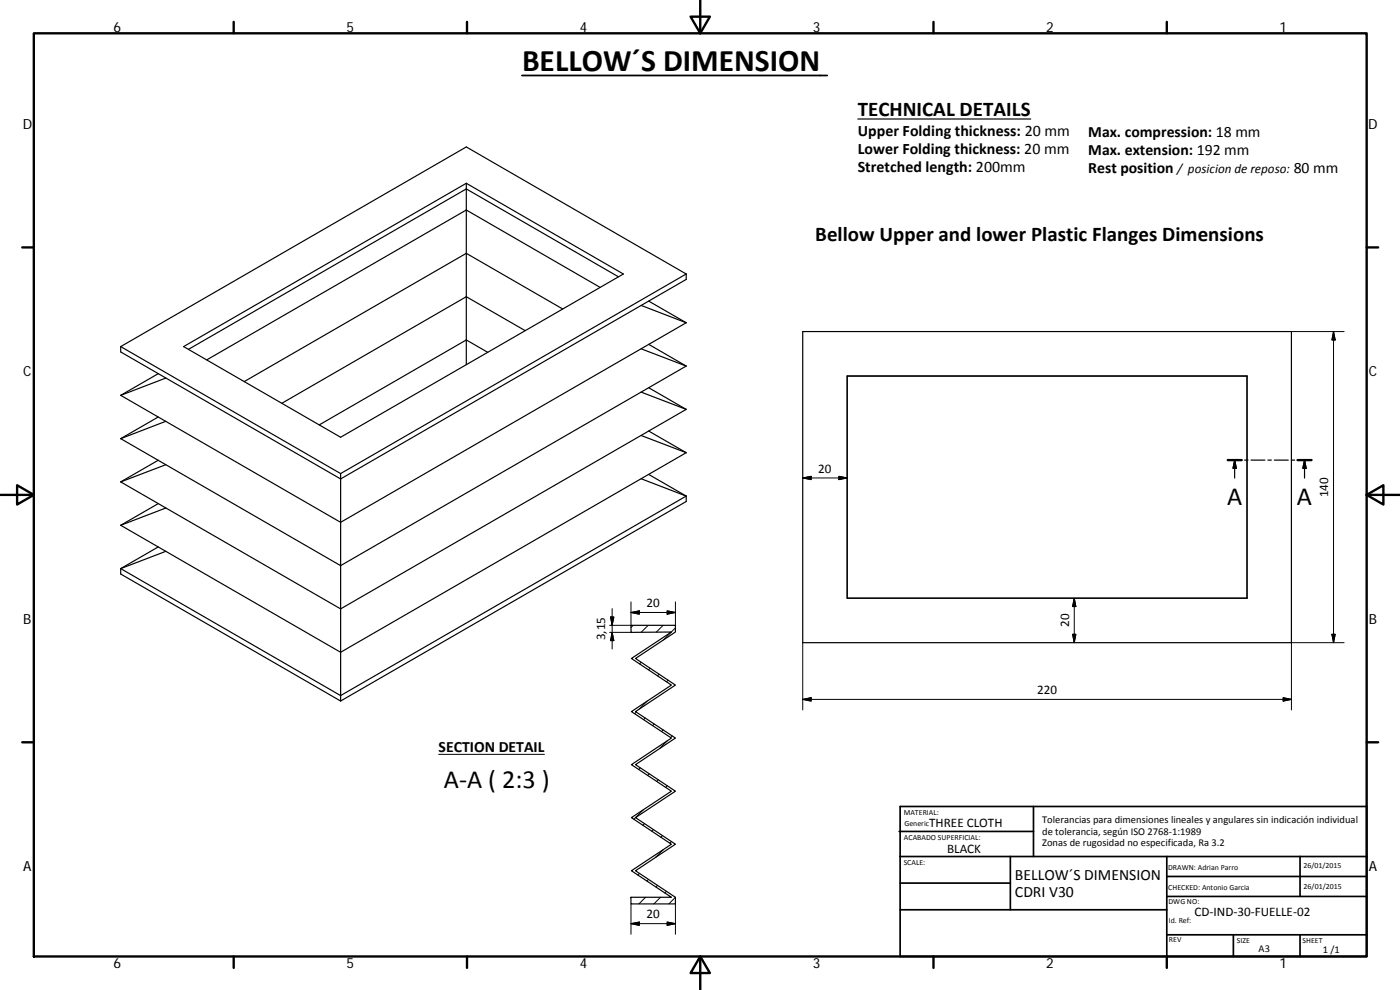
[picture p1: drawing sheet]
<svg xmlns="http://www.w3.org/2000/svg" width="420mm" height="297mm" viewBox="0 0 420 297" stroke-linecap="round" stroke-linejoin="round" font-family="sans-serif">
<g fill="none" stroke="#000" stroke-width=".36">
<path d="M257.4 35.7h51.9M139.9 55v54.4M157.6 99.2l-17.7-10.2-55.3 32M168.9 92.7l-29-16.7-66.6 38.5M180.1 86.2l-40.2-23.2-77.9 45M185.6 83.1l-45.7-26.4-83.3 48.1M192.4 91.6l13.5 5.2M194.7 90.3l11.2 6.5M205.9 96.8l-103.7 59.9-66-38.1M205.9 82.2v1.6l-103.7 59.9-66-38.1v-1.6M205.9 82.2l-66-38.1-103.7 59.9M205.9 82.2l-103.7 59.9"/>
<path d="M240.9 99.5h146.7v93.3h-146.7zM36.2 104l66 38.1M47.5 112.1l-11.3 6.5M49.8 113.4l-13.6 5.2M55.1 104l84.8-49 47.2 27.2-84.9 49zM146.4 105.7l-6.5-3.7-44.1 25.5M192.4 104.6l13.5 5.2M192.4 117.6l13.5 5.2M194.7 103.3l11.2 6.5M194.7 116.3l11.2 6.5M205.9 109.8l-103.7 59.9-66-38.1M254.2 112.8h120.1v66.7h-120.1z"/>
<path d="M47.5 125.1l-11.3 6.5M47.5 138.1l-11.3 6.5M49.8 126.4l-13.6 5.2M49.8 139.4l-13.6 5.2M192.4 130.7l13.5 5.1M194.7 129.3l11.2 6.5M205.9 122.8l-103.7 59.9-66-38.1M205.9 135.8l-103.7 59.9-66-38.1M368.5 138h4.1M370.5 138l.5 2.5h-1zM370.5 138v5.4M373.5 138h1.1"/>
<path d="M375.4 138h4.2M380.5 138h1.1M382.4 138h4.2M387.5 138h1M389.4 138h4.2M391.5 138v5.4M391.5 138l.5 2.5h-1zM47.5 151.1l-11.3 6.5M49.8 152.4l-13.6 5.2M102.2 142.1v68.2M192.4 143.6l13.5 5.2M194.7 142.3l11.2 6.5"/>
<path d="M205.9 148.8l-103.7 59.9-66-38.1M205.9 148.8v1.7l-103.7 59.8M36.2 170.6v1.6l66 38.1M47.5 164.1l-11.3 6.5M49.8 165.4l-13.6 5.2M189.4 187.6h13.3v2l-12 8 12 7.9-12 8 12 7.9-12 8 12 8-12 7.9 12 8-12 8 12 7.9v2h-13.3l-.1-2h12.2l-12-7.9 12-8-12-8 12-7.9-12-8 12-8-12-7.9 12-8-12-7.9 12-8-12.1 .1z"/>
</g>
<g fill="none" stroke="#000" stroke-width=".71">
<path d="M10.1 10h400.1v277h-400.1zM70.1 6.6v3.4M140.2 6.6v3.4M207.3 5h5.8l-2.9 5zM210.2 0v10M280.2 6.6v3.4M350.2 6.6v3.4M6.7 74.2h3.4M410.2 74.2h3.4M368.5 138h4.1M389.4 138h4.2M.2 148.5h9.9"/>
<path d="M5.1 145.6l5 2.9-5 2.9zM410.2 148.5l5-2.9v5.8zM410.2 148.5h9.9M6.7 222.7h3.4M410.2 222.7h3.4M70.1 287v3.4M140.2 287v3.4M210.2 287l2.9 5h-5.8zM210.2 287v10M280.2 287v3.4M350.2 287v3.4"/>
</g>
<g fill="none" stroke="#000" stroke-width=".51">
<path d="M269.8 249.5h40.4M270.1 257h140.1M270.1 242h140.1v45h-140.1zM303.2 257v16M310.2 242v15M350.2 257v30M390.2 257v12M270.1 273h80.1M270.1 265h33.1M350.2 269h60M350.2 263h60M350.2 280.5h60"/>
<path d="M370.2 280.5v6.5M390.2 280.5v6.5"/>
</g>
<path d="M370.5 138l.5 2.5h-1zM391.5 138l.5 2.5h-1z" fill="#000" stroke="#000" stroke-width=".36"/>
<g fill="none" stroke="#000" stroke-width=".3">
<path d="M387.6 99.5h15.8M400.2 99.5l.5 2.5h-1zM400.2 99.5v93.3M240.9 143.4l2.5-.5v1zM240.9 143.4h13.3M251.8 142.9l2.4 .5-2.4 .5zM322.4 179.5v13.3M322.4 179.5l.5 2.5h-1zM183 189.7h6.4M183.2 185.1h1l-.5 2.5zM183.7 182.6v12.1M183.7 189.7l.5 2.5h-1z"/>
<path d="M189.4 180.6v7h-6.4M189.4 183.8l2.5-.5v1zM189.4 183.8h13.3M190 187.6l-.6 .7M192.4 198.7l-.5 .5M194.5 187.6l-2.1 2.1M199 187.6l-2 2.1M200.2 183.3l2.5 .5-2.5 .5zM202.7 180.6v7M202.7 188.4l-3.6 3.6M240.9 192.8v20.2M321.9 190.3h1l-.5 2.5z"/>
<path d="M399.7 190.3h1l-.5 2.5zM403.4 192.8h-15.8v20.2M191 213.7l-.5 .4M193.6 215.5l-.4 .4M194.2 210.4l-2.3 2.3M195.1 200.5l-.5 .5M196.3 217.2l-.5 .5M197.8 202.3l-.5 .5M199 219l-.4 .5M200.5 204.1l-.5 .5M240.9 209.8l2.5-.5v1.1zM240.9 209.8h146.7"/>
<path d="M385.1 209.3l2.5 .5-2.5 .6zM131.6 226.3h31.8M192.2 230.4l-.5 .5M194.8 232.2l-.4 .5M197.6 234l-.5 .5M200.3 235.8l-.5 .4M200.3 222.3l-2.4 2.3M201.7 220.8l-.4 .5M193 243l-2.8 2.8M193.4 247.1l-.5 .5M196.1 248.9l-.5 .5M198.8 250.7l-.5 .5"/>
<path d="M199.1 254.9l-2.4 2.4M201.5 252.5l-.5 .5M189.4 271.2v9.1M189.4 277.1l2.5-.5v1zM189.4 277.1h13.3M191.9 262.1l-.5 .5M193.7 269.2l-2 2M194.6 263.8l-.4 .5M197.3 265.6l-.5 .5M198.2 269.2l-2 2M200 267.4l-.5 .5M200.2 276.6l2.5 .5-2.5 .5z"/>
<path d="M202.7 271.2v9.1M202.7 269.2l-2 2"/>
</g>
<path d="M156.6 22.6h91.7" fill="none" stroke="#000" stroke-width=".53"/>
<g fill="#000" stroke="#000" stroke-width=".3">
<path d="M400.2 99.5l.5 2.5h-1zM240.9 143.4l2.5-.5v1zM251.8 142.9l2.4 .5-2.4 .5zM183.2 185.1h1l-.5 2.5zM183.7 189.7l.5 2.5h-1zM189.4 183.8l2.5-.5v1zM200.2 183.3l2.5 .5-2.5 .5zM321.9 190.3h1l-.5 2.5zM322.4 179.5l.5 2.5h-1zM399.7 190.3h1l-.5 2.5zM240.9 209.8l2.5-.5v1.1zM385.1 209.3l2.5 .5-2.5 .6z"/>
<path d="M189.4 277.1l2.5-.5v1zM200.2 276.6l2.5 .5-2.5 .5z"/>
</g>
<text font-size="9.4" x="156.7" y="21.3">BELLOW´S DIMENSION</text>
<g font-size="7.9">
<text x="368.2" y="151.5">A</text>
<text x="389.2" y="151.5">A</text>
<text x="133.2" y="236.5">A‐A ( 2:3 )</text>
</g>
<g font-size="6.3">
<text x="257.4" y="34.8">TECHNICAL DETAILS</text>
<text x="244.7" y="72.4">Bellow Upper and lower Plastic Flanges Dimensions</text>
</g>
<g font-size="4.8">
<text x="257.4" y="40.8">Upper Folding thickness: 20 mm</text>
<text x="257.4" y="46.2">Lower Folding thickness: 20 mm</text>
<text x="257.4" y="51.7">Stretched length: 200mm</text>
</g>
<g font-size="4.7">
<text x="326.6" y="41">Max. compression: 18 mm</text>
<text x="326.6" y="46.4">Max. extension: 192 mm</text>
<text x="326.6" y="51.8">Rest position</text>
<text x="388.2" y="51.8">80 mm</text>
<text x="131.6" y="225.6">SECTION DETAIL</text>
<text x="304.6" y="263.9">BELLOW´S DIMENSION</text>
<text x="304.6" y="269.3">CDRI V30</text>
</g>
<g font-size="4.2">
<text x="34" y="9.6">6</text>
<text x="104" y="9.6">5</text>
<text x="174" y="9.6">4</text>
<text x="244" y="9.6">3</text>
<text x="314" y="9.6">2</text>
<text x="384" y="9.6">1</text>
<text x="6.8" y="38.7">D</text>
<text x="410.6" y="38.7">D</text>
<text x="7" y="112.9">C</text>
<text x="410.8" y="112.9">C</text>
<text x="7" y="187.1">B</text>
<text x="410.8" y="187.1">B</text>
<text x="7" y="261.3">A</text>
<text x="410.8" y="261.3">A</text>
<text x="34" y="290.4">6</text>
<text x="104" y="290.4">5</text>
<text x="174" y="290.4">4</text>
<text x="244" y="290.4">3</text>
<text x="314" y="290.4">2</text>
<text x="384" y="290.4">1</text>
</g>
<g font-size="3.9">
<text x="353.3" y="51.8">/ posicion de reposo:</text>
<text x="245.6" y="141.9">20</text>
<text x="398.6" y="149.1" transform="rotate(-90 398.6 149.1)">140</text>
<text x="194" y="182.2">20</text>
<text x="320.8" y="188.1" transform="rotate(-90 320.8 188.1)">20</text>
<text x="181.6" y="192.1" transform="rotate(-90 181.6 192.1)">3,15</text>
<text x="311.2" y="208.3">220</text>
<text x="278.9" y="248.2">THREE CLOTH</text>
<text x="284.2" y="255.8">BLACK</text>
<text x="194" y="275.5">20</text>
<text x="358.5" y="274.9">CD‐IND‐30‐FUELLE‐02</text>
</g>
<g font-size="3.1">
<text x="312.8" y="246.8">Tolerancias para dimensiones lineales y angulares sin indicación individual</text>
<text x="312.8" y="250.4">de tolerancia, según ISO 2768‐1:1989</text>
<text x="312.8" y="254">Zonas de rugosidad no especificada, Ra 3.2</text>
<text x="377.7" y="285.6">A3</text>
<text x="397" y="285.9">1 /1</text>
</g>
<g font-size="2.4">
<text x="271.2" y="244.4">MATERIAL:</text>
<text x="271.3" y="251.9">ACABADO SUPERFICIAL:</text>
<text x="271.4" y="247.9">Generic</text>
<text x="271.2" y="259.7">SCALE:</text>
<text x="350.6" y="260.9">DRAWN: Adrian Parro</text>
<text x="391.2" y="260.6">26/01/2015</text>
<text x="350.6" y="267">CHECKED: Antonio Garcia</text>
<text x="391.2" y="266.6">26/01/2015</text>
<text x="350.7" y="271.4">DWG NO:</text>
<text x="350.8" y="276.8">Id. Ref:</text>
<text x="350.8" y="282.8">REV</text>
<text x="371.2" y="282.9">SIZE</text>
<text x="390.9" y="282.9">SHEET</text>
</g>
</svg>
